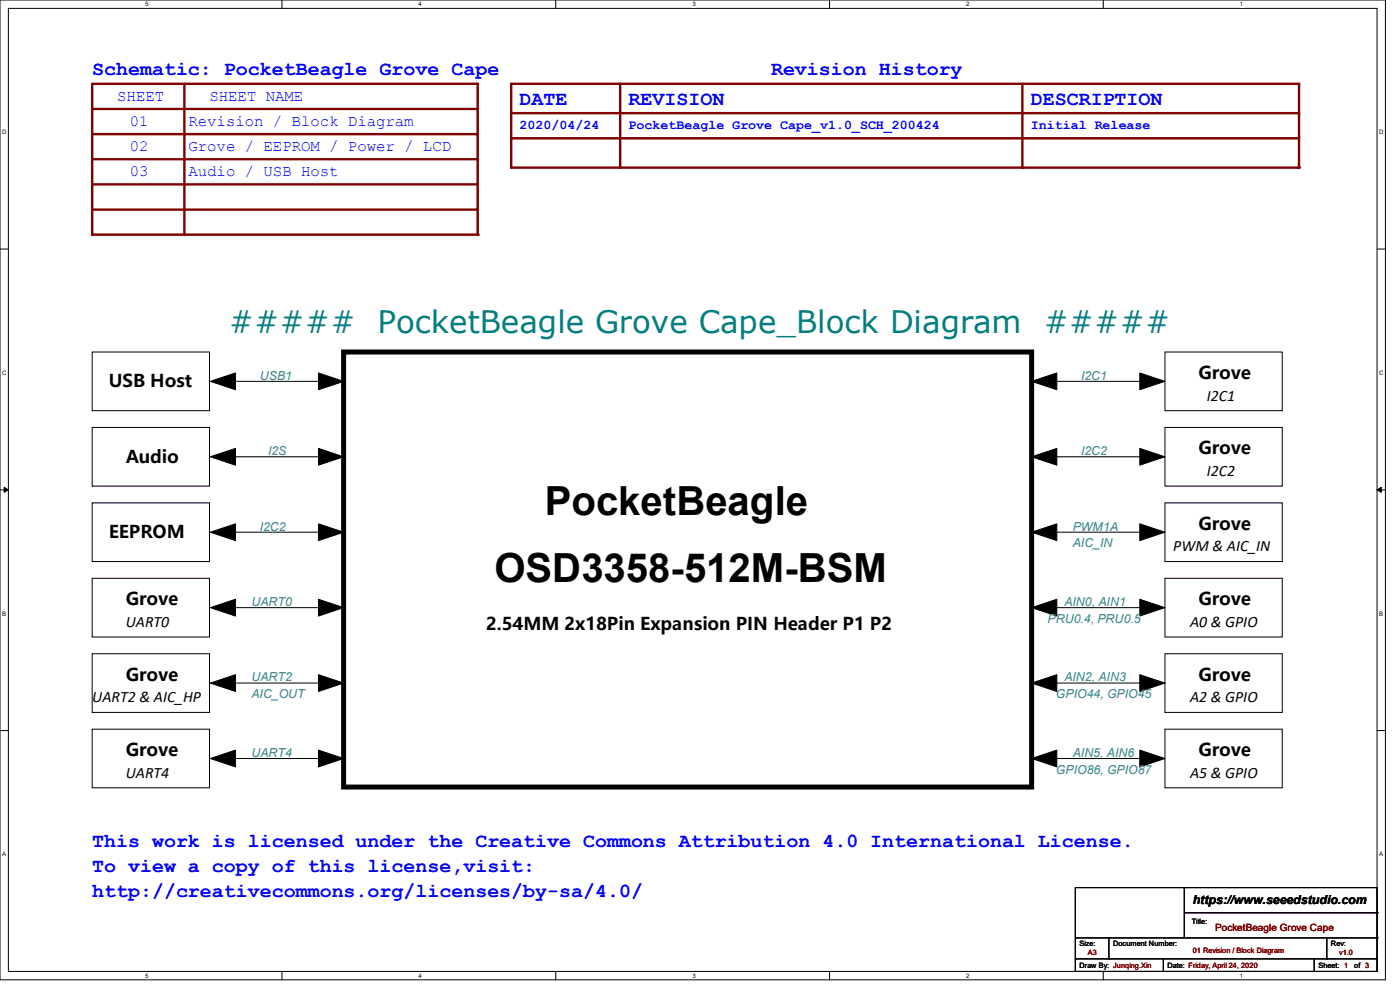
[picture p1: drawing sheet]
<svg xmlns="http://www.w3.org/2000/svg" width="297mm" height="210mm" viewBox="0 0 297 210" stroke-linecap="round" stroke-linejoin="round" font-family="sans-serif">
<path d="M0 0h293.9v207.9h-293.9zM1.8 1.8h290.3v204.3h-290.3z" fill="none" stroke="#000" stroke-width=".21"/>
<g fill="#fff">
<path d="M30.8 .2h.7v1.4h-.7z"/>
<path d="M30.8 206.2h.7v1.4h-.7z"/>
</g>
<path d="M59.8 0v1.8M59.8 206.1v1.8" fill="none" stroke="#000" stroke-width=".21"/>
<g fill="#fff">
<path d="M88.8 .2h.7v1.4h-.7z"/>
<path d="M88.8 206.2h.7v1.4h-.7z"/>
</g>
<path d="M117.9 0v1.8M117.9 206.1v1.8" fill="none" stroke="#000" stroke-width=".21"/>
<g fill="#fff">
<path d="M146.9 .2h.7v1.4h-.7z"/>
<path d="M146.9 206.2h.7v1.4h-.7z"/>
</g>
<path d="M176 0v1.8M176 206.1v1.8" fill="none" stroke="#000" stroke-width=".21"/>
<g fill="#fff">
<path d="M205 .2h.7v1.4h-.7z"/>
<path d="M205 206.2h.7v1.4h-.7z"/>
</g>
<path d="M234.1 0v1.8M234.1 206.1v1.8" fill="none" stroke="#000" stroke-width=".21"/>
<g fill="#fff">
<path d="M263.1 .2h.6v1.4h-.6z"/>
<path d="M263.1 206.2h.6v1.4h-.6z"/>
<path d="M.5 27.3h.9v1.4h-.9z"/>
<path d="M292.6 27.3h.9v1.4h-.9z"/>
<path d="M.5 78.4h.9v1.4h-.9z"/>
<path d="M292.6 78.4h.9v1.4h-.9z"/>
</g>
<path d="M0 52.8h1.8M292.1 52.8h1.8" fill="none" stroke="#000" stroke-width=".21"/>
<g fill="#fff">
<path d="M.5 129.5h.8v1.4h-.8z"/>
<path d="M292.6 129.5h.8v1.4h-.8z"/>
</g>
<path d="M0 103.9h1.8M292.1 103.9h1.8" fill="none" stroke="#000" stroke-width=".21"/>
<path d="M.9 103.4l.9 .5-.9 .5zM292.1 103.9l.9-.5v1z" fill="#000" stroke="#000" stroke-width=".21"/>
<g fill="#fff">
<path d="M.5 180.5h.8v1.4h-.8z"/>
<path d="M292.6 180.5h.8v1.4h-.8z"/>
</g>
<path d="M0 155h1.8M292.1 155h1.8" fill="none" stroke="#000" stroke-width=".21"/>
<path d="M19.6 17.8h81.6" fill="none" stroke="#800000" stroke-width=".51"/>
<circle cx="101.2" cy="17.8" r=".25" fill="#800000"/>
<path d="M108.5 17.8h166.9" fill="none" stroke="#800000" stroke-width=".51"/>
<circle cx="275.4" cy="17.8" r=".25" fill="#800000"/>
<path d="M19.6 23.1h81.6" fill="none" stroke="#800000" stroke-width=".51"/>
<circle cx="101.2" cy="23.1" r=".25" fill="#800000"/>
<path d="M108.5 24h166.9" fill="none" stroke="#800000" stroke-width=".51"/>
<circle cx="275.4" cy="24" r=".25" fill="#800000"/>
<path d="M19.6 28.4h81.6" fill="none" stroke="#800000" stroke-width=".51"/>
<circle cx="101.2" cy="28.4" r=".25" fill="#800000"/>
<path d="M19.6 33.8h81.6" fill="none" stroke="#800000" stroke-width=".51"/>
<circle cx="101.2" cy="33.8" r=".25" fill="#800000"/>
<path d="M19.6 39.1h81.6" fill="none" stroke="#800000" stroke-width=".51"/>
<circle cx="101.2" cy="39.1" r=".25" fill="#800000"/>
<path d="M19.6 44.4h81.6" fill="none" stroke="#800000" stroke-width=".51"/>
<circle cx="101.2" cy="44.4" r=".25" fill="#800000"/>
<path d="M19.6 49.8h81.6" fill="none" stroke="#800000" stroke-width=".51"/>
<circle cx="101.2" cy="49.8" r=".25" fill="#800000"/>
<path d="M131.6 17.8v17.8" fill="none" stroke="#800000" stroke-width=".51"/>
<circle cx="131.6" cy="35.6" r=".25" fill="#800000"/>
<path d="M19.6 17.8v32" fill="none" stroke="#800000" stroke-width=".51"/>
<circle cx="19.6" cy="49.8" r=".25" fill="#800000"/>
<path d="M39.1 17.8v32" fill="none" stroke="#800000" stroke-width=".51"/>
<circle cx="39.1" cy="49.8" r=".25" fill="#800000"/>
<path d="M101.3 17.8v32" fill="none" stroke="#800000" stroke-width=".51"/>
<circle cx="101.3" cy="49.8" r=".25" fill="#800000"/>
<path d="M108.5 35.6h166.9" fill="none" stroke="#800000" stroke-width=".51"/>
<circle cx="275.4" cy="35.6" r=".25" fill="#800000"/>
<path d="M216.9 17.8v17.8" fill="none" stroke="#800000" stroke-width=".51"/>
<circle cx="216.9" cy="35.6" r=".25" fill="#800000"/>
<path d="M275.6 17.8v17.8" fill="none" stroke="#800000" stroke-width=".51"/>
<circle cx="275.6" cy="35.6" r=".25" fill="#800000"/>
<path d="M108.5 17.8v17.8" fill="none" stroke="#800000" stroke-width=".51"/>
<circle cx="108.5" cy="35.6" r=".25" fill="#800000"/>
<path d="M108.5 29.3h166.9" fill="none" stroke="#800000" stroke-width=".51"/>
<circle cx="275.4" cy="29.3" r=".25" fill="#800000"/>
<g fill="none" stroke="#000" stroke-width=".21">
<path d="M19.6 74.7h24.8v12.4h-24.8zM247.1 74.7h24.9v12.4h-24.9zM19.6 90.7h24.8v12.4h-24.8zM49.8 80.9h.1M49.8 96.9h.1M49.8 80.9h23.1M49.8 96.9h23.1M224 80.9h.1M224 96.9h.1M224 80.9h23.1M224 96.9h23.1M247.1 90.7h24.9v12.4h-24.9z"/>
<path d="M19.6 106.7h24.8v12.4h-24.8zM49.8 112.9h.1M49.8 112.9h23.1M224 112.9h.1M224 112.9h23.1M247.1 106.7h24.9v12.4h-24.9zM19.6 122.7h24.8v12.4h-24.8zM19.6 138.7h24.8v12.4h-24.8zM49.8 128.9h.1M49.8 128.9h23.1M224 128.9h.1M224 128.9h23.1"/>
<path d="M247.1 138.7h24.9v12.4h-24.9zM247.1 122.7h24.9v12.4h-24.9zM19.6 154.7h24.8v12.4h-24.8zM49.8 144.9h.1M49.8 144.9h23.1M224 144.9h.1M224 144.9h23.1M247.1 154.7h24.9v12.4h-24.9zM49.8 160.9h.1M49.8 160.9h23.1M224 160.9h.1M224 160.9h23.1"/>
<path d="M228.1 188.3h64v17.8h-64zM228.1 199h64M235.2 199v4.4M251.2 188.3h.1M251.2 188.3v10.7M251.2 193.6h40.9M281.5 199v4.4M292.1 199h.1M292.1 193.6h.1M228.1 203.4h.1M228.1 203.4h64M235.2 203.4h.1"/>
<path d="M246.8 206.1h.1M246.8 203.4v2.7M278.8 206.1h.1M278.8 203.4v2.7M281.5 203.4h.1"/>
</g>
<path d="M72.9 74.7h146v92.3h-146z" fill="none" stroke="#ff8000" stroke-width=".21"/>
<g fill="#000" stroke="#000" stroke-width=".21">
<path d="M44.6 80.9l5.4-1.8v3.6z" fill-rule="evenodd"/>
<path d="M44.6 96.9l5.4-1.8v3.6z" fill-rule="evenodd"/>
<path d="M67.6 79.1l5.3 1.8-5.3 1.8z" fill-rule="evenodd"/>
<path d="M67.6 95.1l5.3 1.8-5.3 1.8z" fill-rule="evenodd"/>
<path d="M218.9 80.9l5.3-1.8v3.6z" fill-rule="evenodd"/>
<path d="M218.9 96.9l5.3-1.8v3.6z" fill-rule="evenodd"/>
<path d="M241.8 79.1l5.3 1.8-5.3 1.8z" fill-rule="evenodd"/>
<path d="M241.8 95.1l5.3 1.8-5.3 1.8z" fill-rule="evenodd"/>
<path d="M44.6 112.9l5.4-1.8v3.6z" fill-rule="evenodd"/>
<path d="M67.6 111.1l5.3 1.8-5.3 1.8z" fill-rule="evenodd"/>
<path d="M218.9 112.9l5.3-1.8v3.6z" fill-rule="evenodd"/>
<path d="M241.8 111.1l5.3 1.8-5.3 1.8z" fill-rule="evenodd"/>
<path d="M44.6 128.9l5.4-1.8v3.6z" fill-rule="evenodd"/>
<path d="M67.6 127.1l5.3 1.8-5.3 1.8z" fill-rule="evenodd"/>
<path d="M218.9 128.9l5.3-1.8v3.6z" fill-rule="evenodd"/>
<path d="M241.8 127.1l5.3 1.8-5.3 1.8z" fill-rule="evenodd"/>
<path d="M44.6 144.9l5.4-1.8v3.6z" fill-rule="evenodd"/>
<path d="M67.6 143.1l5.3 1.8-5.3 1.8z" fill-rule="evenodd"/>
<path d="M218.9 144.9l5.3-1.8v3.6z" fill-rule="evenodd"/>
<path d="M241.8 143.1l5.3 1.8-5.3 1.8z" fill-rule="evenodd"/>
<path d="M44.6 160.9l5.4-1.8v3.6z" fill-rule="evenodd"/>
<path d="M67.6 159.1l5.3 1.8-5.3 1.8z" fill-rule="evenodd"/>
<path d="M218.9 160.9l5.3-1.8v3.6z" fill-rule="evenodd"/>
<path d="M241.8 159.1l5.3 1.8-5.3 1.8z" fill-rule="evenodd"/>
</g>
<path d="M72.9 74.7h146v92.3h-146z" fill="none" stroke="#000" stroke-width="1.1"/>
<g font-size="8.5">
<text x="115.6" y="109.2">PocketBeagle</text>
<text x="104.9" y="123.4">OSD3358-512M-BSM</text>
</g>
<g font-size="6.6" fill="#008080">
<text x="48.5" y="70.6">#####</text>
<text x="80.1" y="70.6">PocketBeagle Grove Cape_Block Diagram</text>
<text x="221.5" y="70.6">#####</text>
</g>
<g font-size="4.2" fill="#00f">
<text x="19.6" y="16">Schematic: PocketBeagle Grove Cape</text>
<text x="163.6" y="16">Revision History</text>
<text x="110.2" y="22.2">DATE</text>
<text x="133.3" y="22.2">REVISION</text>
<text x="218.7" y="22.2">DESCRIPTION</text>
<text x="19.6" y="179.6">This work is licensed under the Creative Commons Attribution 4.0 International License.</text>
<text x="19.6" y="184.9">To view a copy of this license,visit:</text>
<text x="19.6" y="190.2">http://creativecommons.org/licenses/by-sa/4.0/</text>
</g>
<g font-size="3.7">
<text x="23.1" y="82.2">USB Host</text>
<text x="254.3" y="80.4">Grove</text>
<text x="26.7" y="98.2">Audio</text>
<text x="254.3" y="96.4">Grove</text>
<text x="254.3" y="112.4">Grove</text>
<text x="23.1" y="114.2">EEPROM</text>
<text x="26.7" y="128.4">Grove</text>
<text x="254.3" y="128.4">Grove</text>
<text x="103.1" y="133.7">2.54MM 2x18Pin Expansion PIN Header P1 P2</text>
<text x="26.7" y="144.4">Grove</text>
<text x="254.3" y="144.4">Grove</text>
<text x="26.7" y="160.4">Grove</text>
<text x="254.3" y="160.4">Grove</text>
</g>
<g font-size="3.3" fill="#00f">
<text x="24.9" y="21.3">SHEET</text>
<text x="44.4" y="21.3">SHEET NAME</text>
<text x="27.6" y="26.7">01</text>
<text x="40" y="26.7">Revision / Block Diagram</text>
<text x="27.6" y="32">02</text>
<text x="40" y="32">Grove / EEPROM / Power / LCD</text>
<text x="27.6" y="37.3">03</text>
<text x="40" y="37.3">Audio / USB Host</text>
</g>
<g font-size="3.3">
<text x="256" y="85">I2C1</text>
<text x="256" y="101">I2C2</text>
<text x="248.9" y="117">PWM &amp; AIC_IN</text>
<text x="26.7" y="133">UART0</text>
<text x="252.5" y="133">A0 &amp; GPIO</text>
<text x="19.6" y="149">UART2 &amp; AIC_HP</text>
<text x="252.5" y="149">A2 &amp; GPIO</text>
<text x="26.7" y="165">UART4</text>
<text x="252.5" y="165">A5 &amp; GPIO</text>
</g>
<g font-size="2.8" fill="#00f">
<text x="110.2" y="27.3">2020/04/24</text>
<text x="133.4" y="27.3">PocketBeagle Grove Cape_v1.0_SCH_200424</text>
<text x="218.7" y="27.3">Initial Release</text>
</g>
<g font-size="2.6" fill="#408080">
<text x="55.1" y="80.6">USB1</text>
<text x="229.4" y="80.6">I2C1</text>
<text x="56.9" y="96.6">I2S</text>
<text x="229.4" y="96.6">I2C2</text>
<text x="55.1" y="112.6">I2C2</text>
<text x="227.6" y="112.6">PWM1A</text>
<text x="227.6" y="116.1">AIC_IN</text>
<text x="53.3" y="128.6">UART0</text>
<text x="225.8" y="128.6">AIN0, AIN1</text>
<text x="222.2" y="132.1">PRU0.4, PRU0.5</text>
<text x="53.3" y="144.6">UART2</text>
<text x="53.3" y="148.1">AIC_OUT</text>
<text x="224" y="148.1">GPIO44, GPIO45</text>
<text x="225.8" y="144.6">AIN2, AIN3</text>
<text x="53.3" y="160.6">UART4</text>
<text x="227.6" y="160.6">AIN5, AIN6</text>
<text x="224" y="164.1">GPIO86, GPIO87</text>
</g>
<text font-size="2.6" x="253" y="191.8">https://www.seeedstudio.com</text>
<text font-size="2.1" fill="#800000" x="257.8" y="197.5">PocketBeagle Grove Cape</text>
<g font-size="1.6">
<text x="252.8" y="196">Title:</text>
<text x="229" y="200.7">Size:</text>
<text x="236.1" y="200.7">Document Number:</text>
<text x="282.4" y="200.7">Rev:</text>
<text x="229" y="205.4">Draw By: Junqing.Xin</text>
<text x="247.7" y="205.4">Date: Friday, April 24, 2020</text>
<text x="279.7" y="205.4">Sheet: 1</text>
<text x="287.3" y="205.4">of 3</text>
</g>
<g font-size="1.6" fill="#800000">
<text x="230.8" y="202.7">A3</text>
<text x="253" y="202.2">01 Revision / Block Diagram</text>
<text x="284.1" y="202.7">v1.0</text>
</g>
<g font-size="1.3">
<text x="30.8" y="1.3">5</text>
<text x="88.8" y="1.3">4</text>
<text x="146.9" y="1.3">3</text>
<text x="205" y="1.3">2</text>
<text x="263.1" y="1.3">1</text>
<text x=".5" y="28.4">D</text>
<text x="292.6" y="28.4">D</text>
<text x=".5" y="79.5">C</text>
<text x="292.6" y="79.5">C</text>
<text x=".5" y="130.6">B</text>
<text x="292.6" y="130.6">B</text>
<text x=".5" y="181.7">A</text>
<text x="292.6" y="181.7">A</text>
<text x="30.8" y="207.4">5</text>
<text x="88.8" y="207.4">4</text>
<text x="146.9" y="207.4">3</text>
<text x="205" y="207.4">2</text>
<text x="263.1" y="207.4">1</text>
</g>
</svg>
